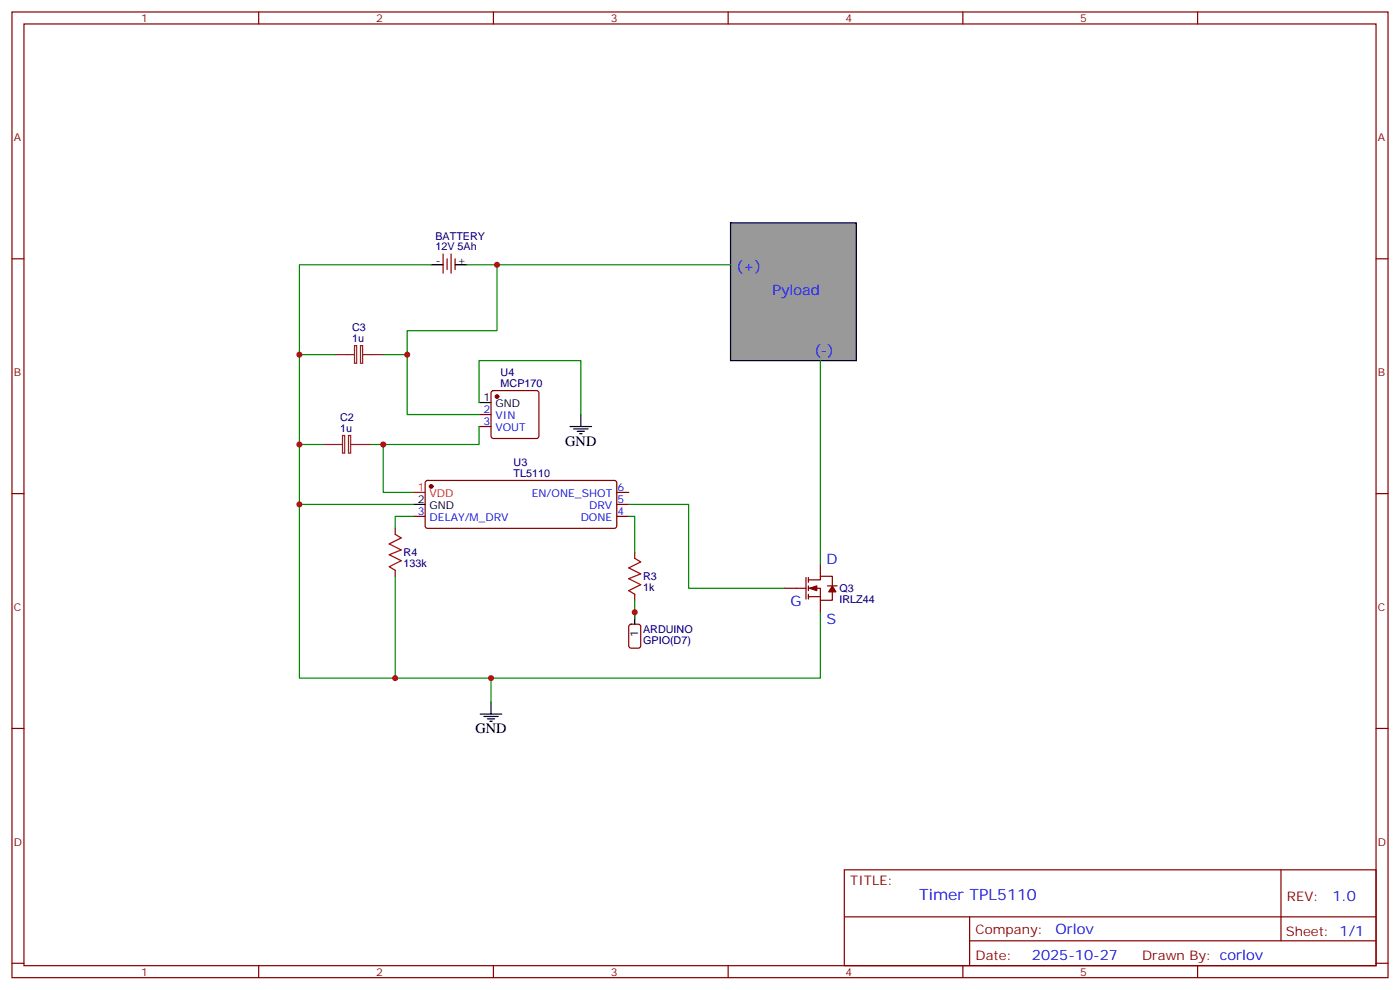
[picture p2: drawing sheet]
<svg xmlns="http://www.w3.org/2000/svg" width="412mm" height="292mm" viewBox="0 0 412 292" stroke-linecap="round" stroke-linejoin="round" font-family="sans-serif">
<g fill="none" stroke="#870000" stroke-width=".35">
<path d="M3.5 3.5h405.4v284.4h-405.4zM7.1 7.1h398.2v277.2h-398.2zM76.2 3.5v3.6M145.3 3.5v3.6M214.5 3.5v3.6M283.6 3.5v3.6M352.8 3.5v3.6M3.5 76.2h3.6M405.3 76.2h3.6M3.5 145.3h3.6M121.7 152h3.5M125.5 141.7l.4-.2h55.3l.5 .7v12.7l-.3 .5-.4 .2h-55.1l-.5-.3-.2-.4v-12.7z"/>
<path d="M181.7 152h3.5M181.7 148.5h3.5M181.7 145h3.5M405.3 145.3h3.6M3.5 214.5h3.6M405.3 214.5h3.6M248.7 256.1h156.6v28.2h-156.6zM377.3 256.1v20.9M248.7 270h156.5M285.6 277h119.6M285.6 270v14.1M3.5 283.6h3.6"/>
<path d="M76.2 284.3v3.6M145.3 284.3v3.6M214.5 284.3v3.6M283.6 284.3v3.6M352.8 284.3v3.6M405.3 283.6h3.6"/>
</g>
<circle cx="127" cy="143.2" r=".53" fill="#870000" stroke="#870000" stroke-width=".35"/>
<path d="M121.7 145h3.5" fill="none" stroke="#f00" stroke-width=".35"/>
<path d="M121.7 148.5h3.5" fill="none" stroke="#000" stroke-width=".35"/>
<path d="M215.2 65.6h37v40.6h-37z" fill="#999" stroke="#000" stroke-width=".35"/>
<g fill="none" stroke="#870000" stroke-width=".35">
<path d="M130.5 74.8v5.6M131.7 76.2v3.2M132.9 74.8v5.6M134.1 76.2v3.2M144.9 115.2l.4-.2h12.7l.5 .2 .2 .5v12.7l-.2 .5-.5 .2h-12.7l-.5-.2-.2-.5v-12.7zM141.1 125.6h3.5M141.1 122.1h3.5M116.4 155.6v1.7M116.4 167.9v1.8M187 162.6v1.8M187 175v1.7M231.1 173.2h6.3"/>
<path d="M237.4 170v6.4M238.1 170.7h3.6v-1h3.5v2.8M238.1 173.2h3.6v3.5h3.5v-2.4M238.1 175.7h3.6M238.1 170v1.4M238.1 172.5v1.4M238.1 175v1.4M241.7 166.2v3.5M241.7 176.7v3.6M243.8 172.5h2.8M185.4 184l.5-.2h2.1l.7 .4v5.9l-.4 .7-2.4 .1-.6-.5-.1-5.9z"/>
</g>
<g fill="none" stroke="#000" stroke-width=".35">
<path d="M127 78h3.5M134.1 78h3.5M141.1 118.5h3.5M167.9 125.6h6.4M169 126.3h4.2M170 127h2.2M170.7 127.7h.7M171.1 122.1v3.5M187 180.3v3.5M141.5 210.3h6.3M142.5 211h4.3M143.6 211.7h2.1"/>
<path d="M144.3 212.4h.7M144.6 206.7v3.6"/>
</g>
<g fill="#870000" stroke="#870000" stroke-width=".35">
<path d="M238.5 173.2l2.1-.7v1.4z"/>
<path d="M245.2 172.5l1 1.8h-2.1z"/>
<circle cx="146.4" cy="116.8" r=".53"/>
</g>
<g fill="none" stroke="#008700" stroke-width=".35">
<path d="M127 78h-38.8v121.7h153.5v-19.4M137.6 78h77.6M146.4 78v19.4h-26.5v24.7h21.2M88.2 104.4h10.6M112.9 104.4h7M141.1 118.5v-12.3h30v15.9M241.7 106.2v60M88.2 130.9h7M112.9 130.9v14.1h8.8M141.1 125.6v5.3h-31.7M88.2 148.5h33.5M121.7 152h-5.3v3.6"/>
<path d="M185.2 148.5h17.6v24.7h28.3M185.2 152h1.8v10.6M116.4 169.7v30M187 176.7v5.3M144.6 199.7v7"/>
</g>
<path d="M116.4 157.3l1.8 1.1-3.5 1.8 3.5 1.7-3.5 1.4 3.5 1.8-3.5 1.8 1.7 1M187 164.4l1.7 1.1-3.5 1.7 3.5 1.8-3.5 1.4 3.5 1.8-3.5 1.7 1.8 1.1" fill="none" stroke="#a10000" stroke-width=".35"/>
<path d="M98.8 104.4h5.6M104.4 101.8h.7v5.2h-.7zM106.2 101.8h.6v5.2h-.6zM106.9 104.4h6M95.2 130.9h5.7M100.9 128.2h.6v5.2h-.6zM102.7 128.2h.6v5.2h-.6zM103.4 130.9h6" fill="none" stroke="#8c2424" stroke-width=".35"/>
<g fill="#c00">
<circle cx="187" cy="180.3" r=".88"/>
<circle cx="88.2" cy="148.5" r=".88"/>
<circle cx="116.4" cy="199.7" r=".88"/>
<circle cx="88.2" cy="130.9" r=".88"/>
<circle cx="112.9" cy="130.9" r=".88"/>
<circle cx="119.9" cy="104.4" r=".88"/>
<circle cx="88.2" cy="104.4" r=".88"/>
<circle cx="146.4" cy="78" r=".88"/>
<circle cx="144.6" cy="199.7" r=".88"/>
</g>
<text font-size="4.6" fill="#00f" x="270.8" y="265.1">Timer TPL5110</text>
<g font-size="4.2" fill="#00f">
<text x="217" y="79.7">(+)</text>
<text x="227.5" y="86.8">Pyload</text>
<text x="239.9" y="104.4">(-)</text>
<text x="243.4" y="166.2">D</text>
<text x="232.8" y="178.5">G</text>
<text x="243.4" y="183.8">S</text>
<text x="392.5" y="265.4">1.0</text>
<text x="310.9" y="274.9">Orlov</text>
<text x="304" y="282.7">2025-10-27</text>
</g>
<g font-size="4.2">
<text x="166.5" y="131.2">GND</text>
<text x="140.1" y="215.9">GND</text>
</g>
<g font-size="3.9" fill="#800">
<text x="250.5" y="260.7">TITLE:</text>
<text x="379.1" y="265.4">REV:</text>
<text x="287.4" y="274.9">Company:</text>
<text x="378.7" y="275.5">Sheet: 1/1</text>
<text x="287.4" y="282.6">Date:</text>
<text x="336.4" y="282.7">Drawn By: corlov</text>
</g>
<g font-size="3.2" fill="#800">
<text x="41.6" y="6.5">1</text>
<text x="110.8" y="6.5">2</text>
<text x="179.9" y="6.5">3</text>
<text x="249.1" y="6.5">4</text>
<text x="318.2" y="6.5">5</text>
<text x="4.1" y="41.6">A</text>
<text x="405.9" y="41.6">A</text>
<text x="4.1" y="110.8">B</text>
<text x="405.9" y="110.8">B</text>
<text x="4.1" y="179.9">C</text>
<text x="405.9" y="179.9">C</text>
<text x="4.1" y="249.1">D</text>
<text x="405.9" y="249.1">D</text>
<text x="41.6" y="287.3">1</text>
<text x="110.8" y="287.3">2</text>
<text x="179.9" y="287.3">3</text>
<text x="249.1" y="287.3">4</text>
<text x="318.2" y="287.3">5</text>
</g>
<g font-size="3.2" fill="#000080">
<text x="128.3" y="70.6">BATTERY</text>
<text x="128.3" y="73.7">12V 5Ah</text>
<text x="103.7" y="100.7">1u</text>
<text x="103.7" y="97.5">C3</text>
<text x="147.5" y="113.9">MCP170</text>
<text x="147.5" y="110.8">U4</text>
<text x="100.2" y="124">C2</text>
<text x="100.2" y="127.2">1u</text>
<text x="151.3" y="137.3">U3</text>
<text x="151.3" y="140.4">TL5110</text>
<text x="118.9" y="167">133k</text>
<text x="118.9" y="163.8">R4</text>
<text x="189.4" y="170.8">R3</text>
<text x="189.4" y="174">1k</text>
<text x="247.3" y="177.5">IRLZ44</text>
<text x="247.3" y="174.4">Q3</text>
<text x="189.4" y="189.5">GPIO(D7)</text>
<text x="189.4" y="186.4">ARDUINO</text>
</g>
<g font-size="3.2">
<text x="128.4" y="77.6">-</text>
<text x="134.8" y="77.6">+</text>
<text x="142.4" y="118.2">1</text>
<text x="145.9" y="119.9">GND</text>
<text x="123" y="148.2">2</text>
<text x="126.5" y="149.9">GND</text>
<text x="188" y="187.6" transform="rotate(-90 188 187.6)">1</text>
</g>
<g font-size="3.2" fill="#00f">
<text x="142.4" y="125.2">3</text>
<text x="142.4" y="121.7">2</text>
<text x="145.9" y="123.5">VIN</text>
<text x="145.9" y="127">VOUT</text>
<text x="156.6" y="146.4">EN/ONE_SHOT</text>
<text x="173.6" y="149.9">DRV</text>
<text x="181.9" y="148.2">5</text>
<text x="181.9" y="144.6">6</text>
<text x="123" y="151.7">3</text>
<text x="126.5" y="153.5">DELAY/M_DRV</text>
<text x="171.1" y="153.5">DONE</text>
<text x="181.9" y="151.7">4</text>
</g>
<g font-size="3.2" fill="#f00">
<text x="123" y="144.6">1</text>
<text x="126.5" y="146.4">VDD</text>
</g>
</svg>
